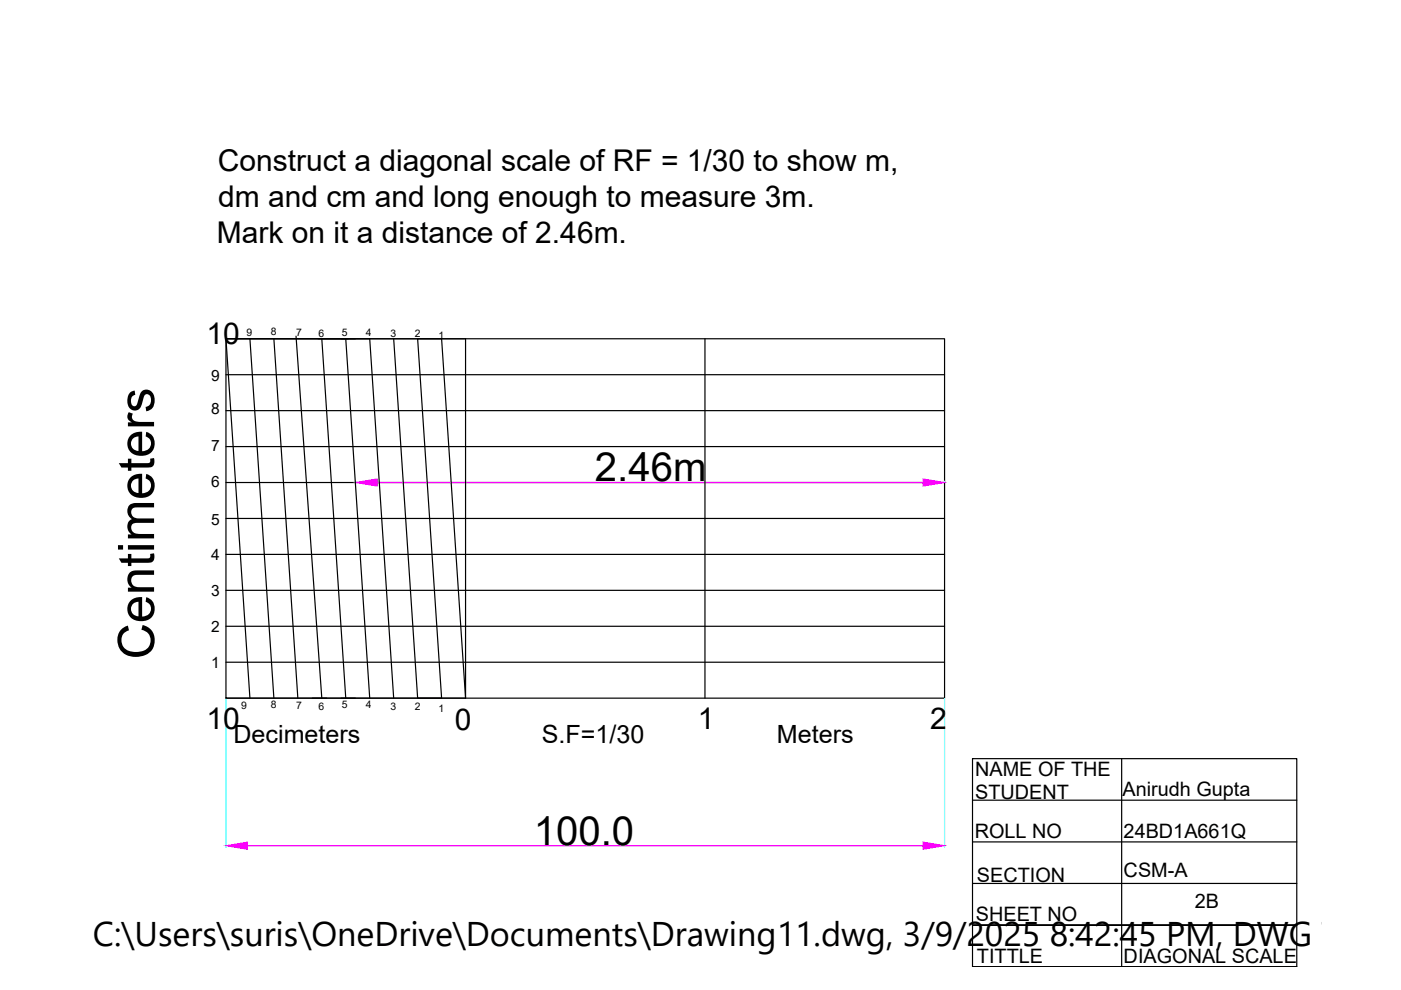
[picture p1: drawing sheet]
<svg xmlns="http://www.w3.org/2000/svg" width="297mm" height="210mm" viewBox="0 0 297 210" stroke-linecap="round" stroke-linejoin="round" font-family="sans-serif">
<!-- layer: 0 -->
<g fill="none" stroke="#000" stroke-width=".25">
<path d="M47.9 71.8h152.4v76.2h-152.4zM47.9 79.4h152.4M53 71.8l5.1 76.2M58.1 71.8l5 76.2M62.8 71.3l5.4 76.7M68.2 71.8l5.1 76.2M73.3 71.8l5.1 76.2M78.4 71.8l5.1 76.2M83.5 71.8l5 76.2h5.1l-5.1-76.2h5.1l5.1 76.2M149.5 71.8v76.2M47.9 94.7h152.4M47.9 87.1h152.4"/>
<path d="M47.9 117.5h152.4M47.9 109.9h152.4M47.9 102.3h152.4M47.9 132.8h152.4M47.9 125.2h152.4M47.9 140.4h152.4M47.9 148h50.8M53 148l-5.1-76.2h50.8v76.2M206.2 160.9h68.7v44.1h-68.7zM206.2 178.5h68.7M206.2 169.7h68.7M237.8 160.9v44.1"/>
<path d="M206.2 187.3h68.7M274.9 196.2h-68.7h68.7M206.2 205h68.7"/>
</g>
<path d="M75.4 102v.2M200.3 102v.2M47.9 148.1v31.5M200.3 148.1v31.5" fill="none" stroke="#0ff" stroke-width=".25"/>
<path d="M80 102.3h115.7M52.5 179.3h143.2" fill="none" stroke="#f0f" stroke-width=".25"/>
<g fill="#f0f" stroke="#f0f" stroke-width=".21">
<path d="M47.9 179.3l4.6-.8v1.6z"/>
<path d="M195.7 178.5l4.6 .8-4.6 .8z"/>
<path d="M75.4 102.3l4.6-.8v1.6z"/>
<path d="M195.7 101.5l4.6 .8-4.6 .8z"/>
</g>
<text font-size="10.7" x="32.7" y="139.8" transform="rotate(-90 32.7 139.8)">Centimeters</text>
<g font-size="8.5">
<text x="126.1" y="102.1">2.46m</text>
<text x="113.2" y="179.1">100.0</text>
</g>
<text font-size="7.3" x="19.7" y="200.6">C:\Users\suris\OneDrive\Documents\Drawing11.dwg, 3/9/2025 8:42:45 PM, DWG To PD</text>
<g font-size="6.4">
<text x="46.2" y="36.3">Construct a diagonal scale of RF = 1/30 to show m,</text>
<text x="46.3" y="43.8">dm and cm and long enough to measure 3m.</text>
<text x="46" y="51.5">Mark on it a distance of 2.46m.</text>
<text x="43.8" y="72.9">10</text>
<text x="43.8" y="154.6">10</text>
<text x="96.5" y="154.7">0</text>
<text x="148" y="154.6">1</text>
<text x="197.2" y="154.5">2</text>
</g>
<g font-size="5.3">
<text x="49.5" y="157.6">Decimeters</text>
<text x="114.9" y="157.6">S.F=1/30</text>
<text x="164.7" y="157.6">Meters</text>
</g>
<g font-size="4.2">
<text x="206.7" y="164.5">NAME OF THE</text>
<text x="206.7" y="169.4">STUDENT</text>
<text x="238" y="168.9">Anirudh Gupta</text>
<text x="206.7" y="177.7">ROLL NO</text>
<text x="238.2" y="177.7">24BD1A661Q</text>
<text x="207.1" y="187">SECTION</text>
<text x="238.2" y="186">CSM-A</text>
<text x="206.9" y="195.2">SHEET NO</text>
<text x="253.4" y="192.5">2B</text>
<text x="207.1" y="204.1">TITTLE</text>
<text x="238.2" y="204.2">DIAGONAL SCALE</text>
</g>
<g font-size="3.3">
<text x="44.8" y="80.7">9</text>
<text x="44.8" y="87.7">8</text>
<text x="44.8" y="95.7">7</text>
<text x="44.8" y="103.2">6</text>
<text x="44.8" y="111.3">5</text>
<text x="44.8" y="118.7">4</text>
<text x="44.8" y="126.4">3</text>
<text x="44.8" y="134">2</text>
<text x="44.8" y="141.6">1</text>
</g>
<g font-size="2.2">
<text x="52.3" y="71.2">9</text>
<text x="57.4" y="71.1">8</text>
<text x="62.8" y="71.3">7</text>
<text x="67.5" y="71.5">6</text>
<text x="72.5" y="71.1">5</text>
<text x="77.6" y="71.1">4</text>
<text x="82.8" y="71.5">3</text>
<text x="88" y="71.5">2</text>
<text x="92.9" y="71.8">1</text>
<text x="51.1" y="150.2">9</text>
<text x="57.4" y="150.1">8</text>
<text x="62.8" y="150.4">7</text>
<text x="67.5" y="150.6">6</text>
<text x="72.5" y="150.2">5</text>
<text x="77.6" y="150.2">4</text>
<text x="82.8" y="150.5">3</text>
<text x="88" y="150.6">2</text>
<text x="92.9" y="150.9">1</text>
</g>
</svg>
